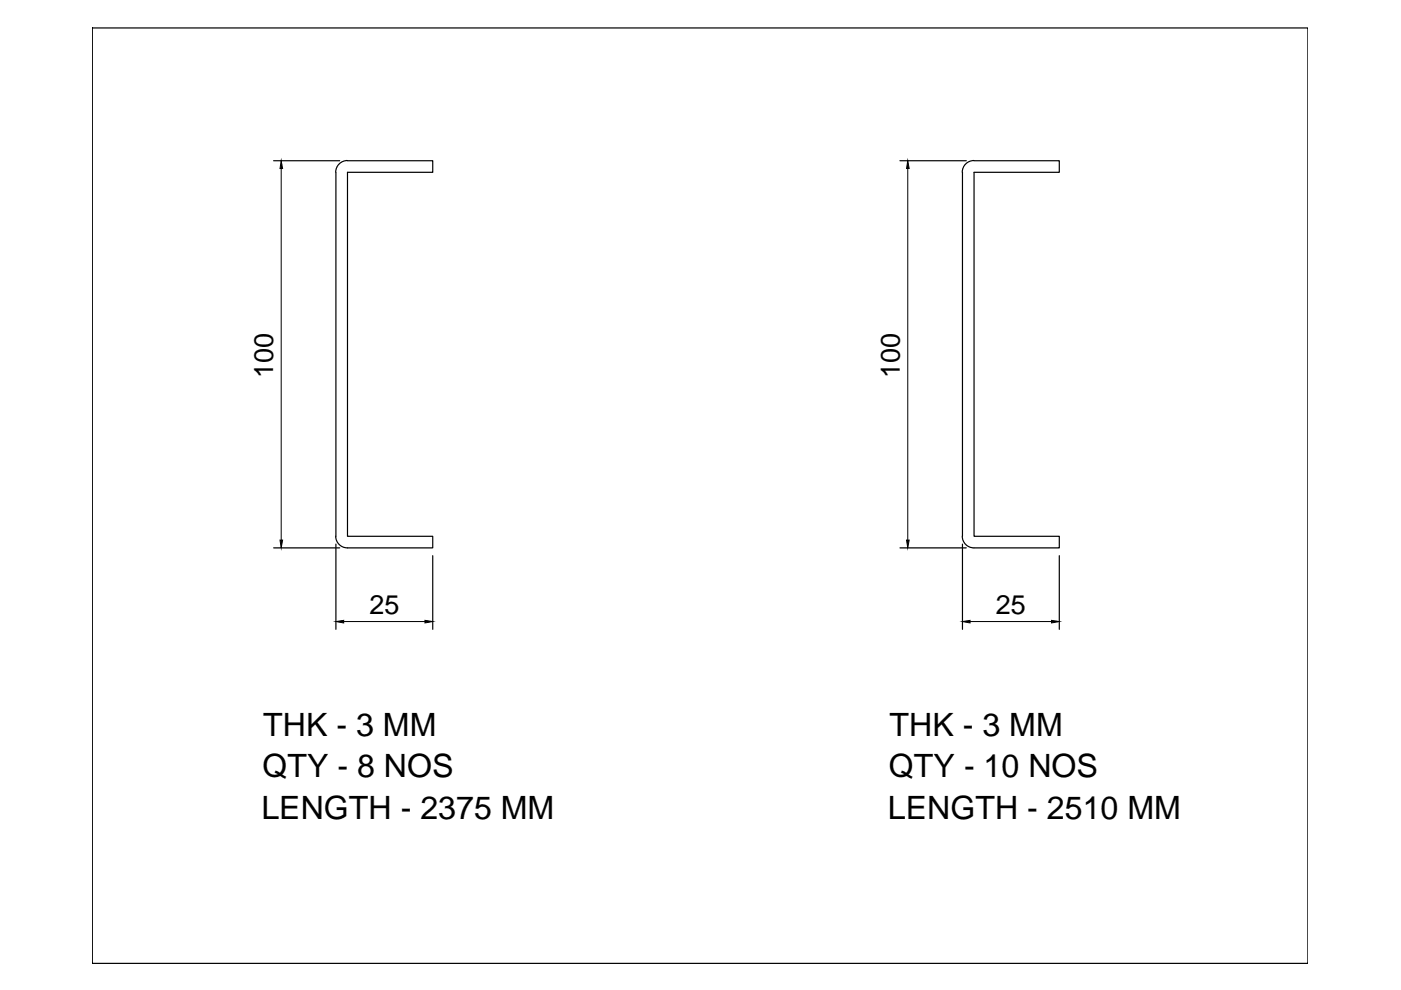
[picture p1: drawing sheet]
<svg xmlns="http://www.w3.org/2000/svg" width="297mm" height="210mm" viewBox="0 0 297 210" stroke-linecap="round" stroke-linejoin="round" font-family="sans-serif">
<!-- layer: 0 -->
<g fill="none" stroke="#000" stroke-width=".25">
<path d="M19.6 5.9h257.7v198.4h-257.7zM58 34.1h14M71.2 36.5v77.2M73.7 34a2.48 2.48 0 0 0-2.5 2.5M73.7 34.1h18.1v2.4h-18.1v77.2h18.1v2.5h-18.1a2.48 2.48 0 0 1-2.5-2.5M190.8 34.1h14.1M204.1 36.5v77.2M206.5 34a2.48 2.48 0 0 0-2.5 2.5M206.5 34.1h18.1v2.4h-18.1v77.2h18.1v2.5h-18.1a2.48 2.48 0 0 1-2.5-2.5M58 116.2h14M71.2 115.4v18M91.8 117.8v15.6"/>
<path d="M190.8 116.2h14.1M204.1 115.4v18M224.6 117.8v15.6"/>
</g>
<path d="M59.6 35.7v78.8M192.5 35.7v78.8M72.9 131.8h17.2M205.7 131.8h17.2" fill="none" stroke="#000" stroke-width=".21"/>
<path d="M59.6 34.1l.3 1.6h-.5zM192.5 34.1l.3 1.6h-.6zM59.4 114.5h.5l-.3 1.7zM192.2 114.5h.6l-.3 1.7zM71.2 131.8l1.7-.3v.6zM90.1 131.5l1.7 .3-1.7 .3zM204.1 131.8l1.6-.3v.6zM222.9 131.5l1.7 .3-1.7 .3z" fill="#000" stroke="#000" stroke-width=".21"/>
<g font-size="6.8">
<text x="55.8" y="156">THK - 3 MM</text>
<text x="188.6" y="156">THK - 3 MM</text>
<text x="55.6" y="164.8">QTY - 8 NOS</text>
<text x="188.5" y="164.8">QTY - 10 NOS</text>
<text x="55.4" y="173.7">LENGTH - 2375 MM</text>
<text x="188.3" y="173.7">LENGTH - 2510 MM</text>
</g>
<g font-size="5.7">
<text x="57.9" y="80.1" transform="rotate(-90 57.9 80.1)">100</text>
<text x="190.8" y="80.1" transform="rotate(-90 190.8 80.1)">100</text>
<text x="78.3" y="130.1">25</text>
<text x="211.1" y="130.1">25</text>
</g>
</svg>
